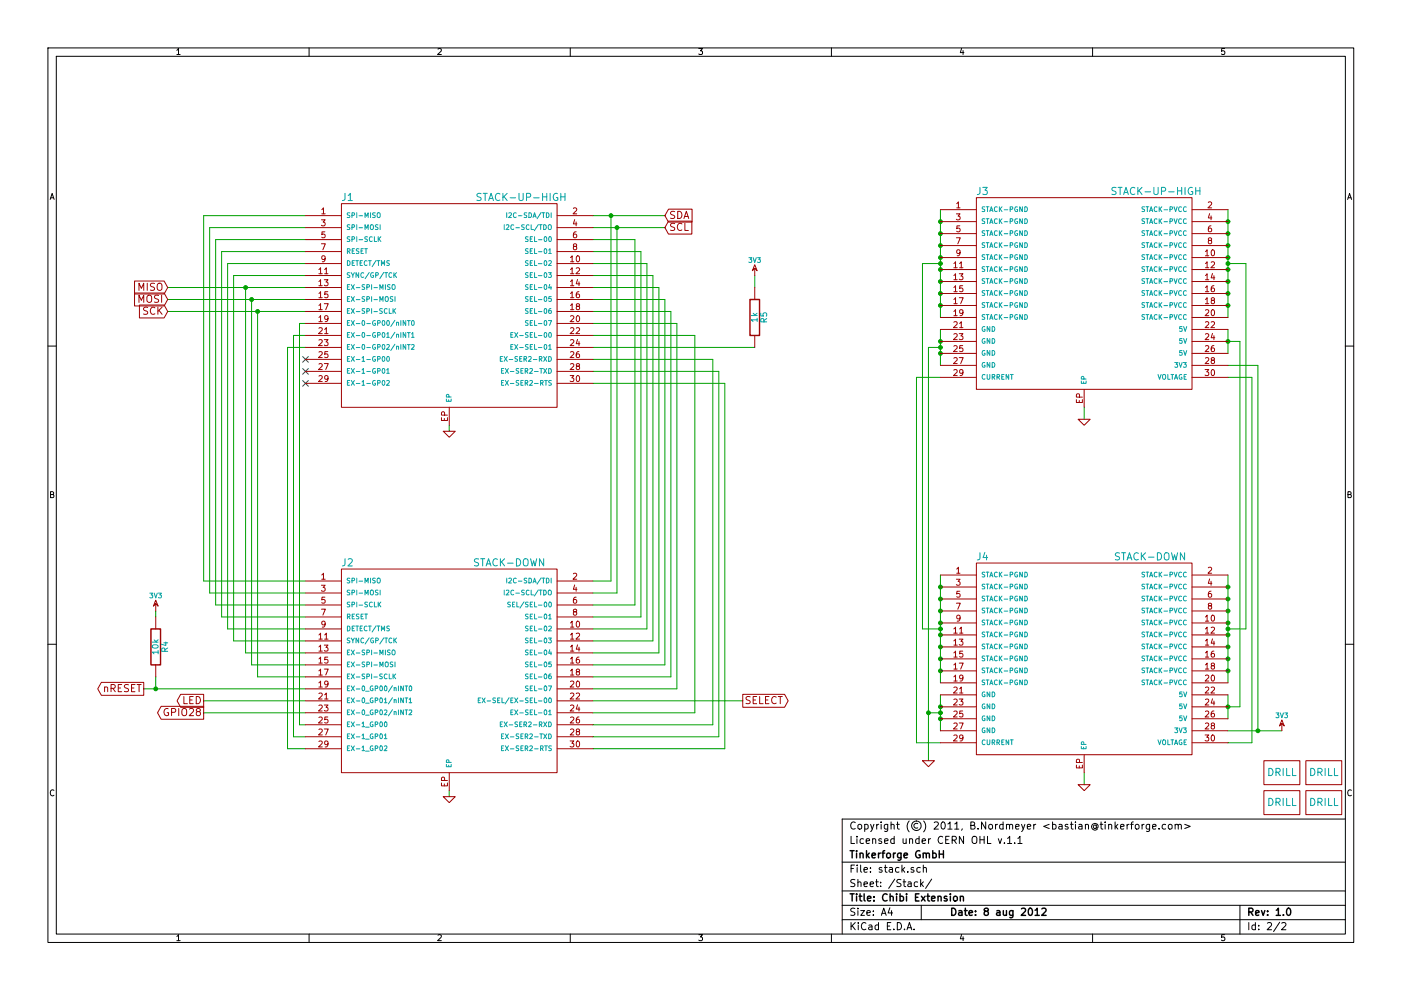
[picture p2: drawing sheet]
EESchema Schematic File Version 2  date Di 11 Sep 2012 11:19:52 CEST
LIBS:power
LIBS:device
LIBS:transistors
LIBS:conn
LIBS:linear
LIBS:regul
LIBS:74xx
LIBS:cmos4000
LIBS:adc-dac
LIBS:memory
LIBS:xilinx
LIBS:special
LIBS:microcontrollers
LIBS:dsp
LIBS:microchip
LIBS:analog_switches
LIBS:motorola
LIBS:texas
LIBS:intel
LIBS:audio
LIBS:interface
LIBS:digital-audio
LIBS:philips
LIBS:display
LIBS:cypress
LIBS:siliconi
LIBS:opto
LIBS:atmel
LIBS:contrib
LIBS:valves
LIBS:tinkerforge
EELAYER 25  0
EELAYER END
$Descr A4 11700 8267
encoding utf-8
Sheet 2 2
Title "Chibi Extension"
Date "8 aug 2012"
Rev "1.0"
Comp "Tinkerforge GmbH"
Comment1 "Licensed under CERN OHL v.1.1"
Comment2 "Copyright (©) 2011, B.Nordmeyer <bastian@tinkerforge.com>"
Comment3 ""
Comment4 ""
$EndDescr
Wire Wire Line
	4950 6050 5950 6050
Wire Wire Line
	5950 6050 5950 3000
Wire Wire Line
	6000 3100 6000 6150
Wire Wire Line
	4950 6250 6050 6250
Connection ~ 1300 5750
Wire Wire Line
	1300 5750 1300 5650
Connection ~ 2100 2500
Wire Wire Line
	1400 2500 2550 2500
Wire Wire Line
	2550 1800 1700 1800
Wire Wire Line
	2550 2000 1800 2000
Wire Wire Line
	5650 5750 5650 2700
Wire Wire Line
	5650 5750 4950 5750
Wire Wire Line
	1700 5950 2550 5950
Wire Wire Line
	2550 6150 2450 6150
Wire Wire Line
	2450 6150 2450 2800
Wire Wire Line
	2450 2800 2550 2800
Wire Wire Line
	2100 2500 2100 5550
Wire Wire Line
	2100 5550 2550 5550
Wire Wire Line
	2550 2300 1950 2300
Wire Wire Line
	1950 2300 1950 5350
Wire Wire Line
	1950 5350 2550 5350
Wire Wire Line
	2550 2100 1850 2100
Wire Wire Line
	1850 2100 1850 5150
Wire Wire Line
	1850 5150 2550 5150
Connection ~ 5150 1900
Wire Wire Line
	5550 1900 4950 1900
Wire Wire Line
	6000 3100 4950 3100
Wire Wire Line
	4950 5950 5800 5950
Wire Wire Line
	5800 5950 5800 2800
Wire Wire Line
	5800 2800 4950 2800
Wire Wire Line
	4950 2600 5600 2600
Wire Wire Line
	3750 6650 3750 6600
Wire Wire Line
	9050 3500 9050 3400
Connection ~ 10500 6100
Wire Wire Line
	10500 6100 10500 3050
Wire Wire Line
	10500 3050 10250 3050
Wire Wire Line
	10250 2750 10250 2950
Wire Wire Line
	10250 6100 10700 6100
Wire Wire Line
	10250 6000 10250 5800
Wire Wire Line
	4950 5450 5500 5450
Wire Wire Line
	5500 5450 5500 2400
Wire Wire Line
	5500 2400 4950 2400
Wire Wire Line
	4950 5250 5400 5250
Wire Wire Line
	5400 5250 5400 2200
Wire Wire Line
	5400 2200 4950 2200
Wire Wire Line
	4950 2000 5300 2000
Wire Wire Line
	5300 2000 5300 5050
Wire Wire Line
	5300 5050 4950 5050
Wire Wire Line
	5100 1800 5100 4850
Wire Wire Line
	5100 4850 4950 4850
Wire Wire Line
	7850 6200 7650 6200
Wire Wire Line
	2550 4950 1750 4950
Wire Wire Line
	10250 6200 10450 6200
Wire Wire Line
	10450 6200 10450 3150
Wire Wire Line
	10450 3150 10250 3150
Connection ~ 10250 2200
Wire Wire Line
	10250 2200 10400 2200
Wire Wire Line
	10400 2200 10400 5250
Connection ~ 10250 5250
Wire Wire Line
	10400 5250 10250 5250
Connection ~ 7850 5900
Wire Wire Line
	7850 6100 7850 5800
Connection ~ 10250 4900
Wire Wire Line
	10250 5700 10250 4800
Connection ~ 10250 5100
Connection ~ 10250 5300
Connection ~ 10250 5500
Connection ~ 7850 5100
Connection ~ 7850 4900
Connection ~ 7850 2850
Connection ~ 10250 2550
Wire Wire Line
	10250 1750 10250 2650
Connection ~ 10250 2350
Connection ~ 10250 2150
Connection ~ 10250 2050
Connection ~ 10250 1850
Connection ~ 7850 2550
Wire Wire Line
	7850 1750 7850 2650
Connection ~ 7850 2350
Connection ~ 7850 2150
Connection ~ 7850 1950
Connection ~ 7850 1850
Connection ~ 7850 2050
Connection ~ 7850 2250
Connection ~ 7850 2450
Connection ~ 10250 1950
Connection ~ 10250 2250
Connection ~ 10250 2450
Wire Wire Line
	7850 2750 7850 3050
Connection ~ 7850 2950
Connection ~ 7850 5000
Connection ~ 7850 5200
Connection ~ 7850 5400
Connection ~ 7850 5300
Wire Wire Line
	7850 5700 7850 4800
Connection ~ 7850 5500
Connection ~ 7850 5600
Connection ~ 10250 5600
Connection ~ 10250 5400
Connection ~ 10250 5200
Connection ~ 10250 5000
Connection ~ 7850 6000
Wire Wire Line
	7850 5950 7750 5950
Connection ~ 7850 5950
Wire Wire Line
	7850 2900 7750 2900
Connection ~ 7850 2900
Wire Wire Line
	7850 5250 7700 5250
Connection ~ 7850 5250
Wire Wire Line
	7850 2200 7700 2200
Connection ~ 7850 2200
Wire Wire Line
	7850 3150 7650 3150
Wire Wire Line
	7650 3150 7650 6200
Wire Wire Line
	7700 2200 7700 5250
Wire Wire Line
	1700 1800 1700 4850
Wire Wire Line
	1700 4850 2550 4850
Wire Wire Line
	5150 1900 5150 4950
Wire Wire Line
	5150 4950 4950 4950
Wire Wire Line
	4950 2100 5350 2100
Wire Wire Line
	5350 2100 5350 5150
Wire Wire Line
	5350 5150 4950 5150
Wire Wire Line
	4950 2300 5450 2300
Wire Wire Line
	5450 2300 5450 5350
Wire Wire Line
	5450 5350 4950 5350
Wire Wire Line
	4950 2500 5550 2500
Wire Wire Line
	5550 2500 5550 5550
Wire Wire Line
	5550 5550 4950 5550
Wire Wire Line
	6300 2400 6300 2300
Wire Wire Line
	10250 5900 10350 5900
Connection ~ 10250 5900
Wire Wire Line
	7750 2900 7750 6350
Connection ~ 7750 5950
Wire Wire Line
	10250 2850 10350 2850
Wire Wire Line
	10350 2850 10350 5900
Connection ~ 10250 2850
Wire Wire Line
	9050 6550 9050 6450
Wire Wire Line
	3750 3600 3750 3550
Wire Wire Line
	5650 2700 4950 2700
Wire Wire Line
	5950 3000 4950 3000
Wire Wire Line
	6050 6250 6050 3200
Wire Wire Line
	6050 3200 4950 3200
Wire Wire Line
	5550 1800 4950 1800
Connection ~ 5100 1800
Wire Wire Line
	1800 2000 1800 5050
Wire Wire Line
	1800 5050 2550 5050
Wire Wire Line
	2550 2200 1900 2200
Wire Wire Line
	1900 2200 1900 5250
Wire Wire Line
	1900 5250 2550 5250
Wire Wire Line
	2050 2400 2050 5450
Wire Wire Line
	2050 5450 2550 5450
Wire Wire Line
	2150 2600 2150 5650
Wire Wire Line
	2150 5650 2550 5650
Wire Wire Line
	2550 6050 2500 6050
Wire Wire Line
	2500 6050 2500 2700
Wire Wire Line
	2500 2700 2550 2700
Wire Wire Line
	2550 6250 2400 6250
Wire Wire Line
	2400 6250 2400 2900
Wire Wire Line
	2400 2900 2550 2900
Wire Wire Line
	2550 5850 1700 5850
Wire Wire Line
	5600 2600 5600 5650
Wire Wire Line
	5600 5650 4950 5650
Wire Wire Line
	4950 5850 6200 5850
Wire Wire Line
	4950 2900 6300 2900
Wire Wire Line
	1750 4950 1750 1900
Wire Wire Line
	1750 1900 2550 1900
Wire Wire Line
	1400 2400 2550 2400
Connection ~ 2050 2400
Wire Wire Line
	1400 2600 2550 2600
Connection ~ 2150 2600
Wire Wire Line
	1200 5750 2550 5750
Wire Wire Line
	1300 5150 1300 5100
Wire Wire Line
	6000 6150 4950 6150
Text GLabel 1700 5850 0    60   Output ~ 0
LED
Text GLabel 1700 5950 0    60   Output ~ 0
GPIO28
$Comp
L 3V3 #PWR22
U 1 1
P 1300 5100
F 0 "#PWR22" H 1300 5200 40  0001 C CNN
F 1 "3V3" H 1300 5225 40  0000 C CNN
	1    1300 5100
	1    0    0    -1  
$EndComp
$Comp
L R R4
U 1 1
P 1300 5400
F 0 "R4" V 1380 5400 50  0000 C CNN
F 1 "10k" V 1300 5400 50  0000 C CNN
F 2 "0603" H 1300 5400 60  0001 C CNN
	1    1300 5400
	1    0    0    -1  
$EndComp
NoConn ~ 2550 3000
NoConn ~ 2550 3100
NoConn ~ 2550 3200
$Comp
L DRILL U4
U 1 1
P 10700 6700
F 0 "U4" H 10750 6750 60  0001 C CNN
F 1 "DRILL" H 10700 6700 60  0000 C CNN
F 2 "DRILL" H 10700 6700 60  0001 C CNN
	1    10700 6700
	1    0    0    -1  
$EndComp
$Comp
L DRILL U3
U 1 1
P 10700 6450
F 0 "U3" H 10750 6500 60  0001 C CNN
F 1 "DRILL" H 10700 6450 60  0000 C CNN
F 2 "DRILL" H 10700 6450 60  0001 C CNN
	1    10700 6450
	1    0    0    -1  
$EndComp
$Comp
L GND #PWR28
U 1 1
P 9050 6550
F 0 "#PWR28" H 9050 6550 30  0001 C CNN
F 1 "GND" H 9050 6480 30  0001 C CNN
	1    9050 6550
	1    0    0    -1  
$EndComp
$Comp
L GND #PWR27
U 1 1
P 9050 3500
F 0 "#PWR27" H 9050 3500 30  0001 C CNN
F 1 "GND" H 9050 3430 30  0001 C CNN
	1    9050 3500
	1    0    0    -1  
$EndComp
$Comp
L GND #PWR23
U 1 1
P 3750 3600
F 0 "#PWR23" H 3750 3600 30  0001 C CNN
F 1 "GND" H 3750 3530 30  0001 C CNN
	1    3750 3600
	1    0    0    -1  
$EndComp
$Comp
L GND #PWR24
U 1 1
P 3750 6650
F 0 "#PWR24" H 3750 6650 30  0001 C CNN
F 1 "GND" H 3750 6580 30  0001 C CNN
	1    3750 6650
	1    0    0    -1  
$EndComp
$Comp
L GND #PWR26
U 1 1
P 7750 6350
F 0 "#PWR26" H 7750 6350 30  0001 C CNN
F 1 "GND" H 7750 6280 30  0001 C CNN
	1    7750 6350
	1    0    0    -1  
$EndComp
$Comp
L 3V3 #PWR29
U 1 1
P 10700 6100
F 0 "#PWR29" H 10700 6200 40  0001 C CNN
F 1 "3V3" H 10700 6225 40  0000 C CNN
	1    10700 6100
	1    0    0    -1  
$EndComp
$Comp
L DRILL U6
U 1 1
P 11050 6700
F 0 "U6" H 11100 6750 60  0001 C CNN
F 1 "DRILL" H 11050 6700 60  0000 C CNN
F 2 "DRILL" H 11050 6700 60  0001 C CNN
	1    11050 6700
	1    0    0    -1  
$EndComp
$Comp
L DRILL U5
U 1 1
P 11050 6450
F 0 "U5" H 11100 6500 60  0001 C CNN
F 1 "DRILL" H 11050 6450 60  0000 C CNN
F 2 "DRILL" H 11050 6450 60  0001 C CNN
	1    11050 6450
	1    0    0    -1  
$EndComp
$Comp
L 3V3 #PWR25
U 1 1
P 6300 2300
F 0 "#PWR25" H 6300 2400 40  0001 C CNN
F 1 "3V3" H 6300 2425 40  0000 C CNN
	1    6300 2300
	1    0    0    -1  
$EndComp
$Comp
L R R5
U 1 1
P 6300 2650
F 0 "R5" V 6380 2650 50  0000 C CNN
F 1 "1k" V 6300 2650 50  0000 C CNN
F 2 "0603" H 6300 2650 60  0001 C CNN
	1    6300 2650
	1    0    0    -1  
$EndComp
Text GLabel 6200 5850 2    60   Output ~ 0
SELECT
$Comp
L STACK-DOWN-1 J2
U 1 1
P 3750 5550
F 0 "J2" H 2900 6400 60  0000 C CNN
F 1 "STACK-DOWN" H 4250 6400 60  0000 C CNN
F 2 "BTB08-ACS-BTM" H 3750 5550 60  0001 C CNN
	1    3750 5550
	1    0    0    -1  
$EndComp
$Comp
L STACK-UP-2 J3
U 1 1
P 9050 2450
F 0 "J3" H 8200 3300 60  0000 C CNN
F 1 "STACK-UP-HIGH" H 9650 3300 60  0000 C CNN
F 2 "BTB08-ACS-TOP" H 9050 2450 60  0001 C CNN
	1    9050 2450
	1    0    0    -1  
$EndComp
$Comp
L STACK-DOWN-2 J4
U 1 1
P 9050 5500
F 0 "J4" H 8200 6350 60  0000 C CNN
F 1 "STACK-DOWN" H 9600 6350 60  0000 C CNN
F 2 "BTB08-ACS-BTM" H 9050 5500 60  0001 C CNN
	1    9050 5500
	1    0    0    -1  
$EndComp
Text GLabel 1200 5750 0    60   Output ~ 0
nRESET
Text GLabel 1400 2600 0    60   Input ~ 0
SCK
Text GLabel 1400 2400 0    60   Input ~ 0
MISO
Text GLabel 1400 2500 0    60   Input ~ 0
MOSI
Text GLabel 5550 1900 2    60   Input ~ 0
SCL
Text GLabel 5550 1800 2    60   Input ~ 0
SDA
$Comp
L STACK-UP-1 J1
U 1 1
P 3750 2500
F 0 "J1" H 2900 3350 60  0000 C CNN
F 1 "STACK-UP-HIGH" H 4350 3350 60  0000 C CNN
F 2 "BTB08-ACS-TOP" H 3750 2500 60  0001 C CNN
	1    3750 2500
	1    0    0    -1  
$EndComp
$EndSCHEMATC
